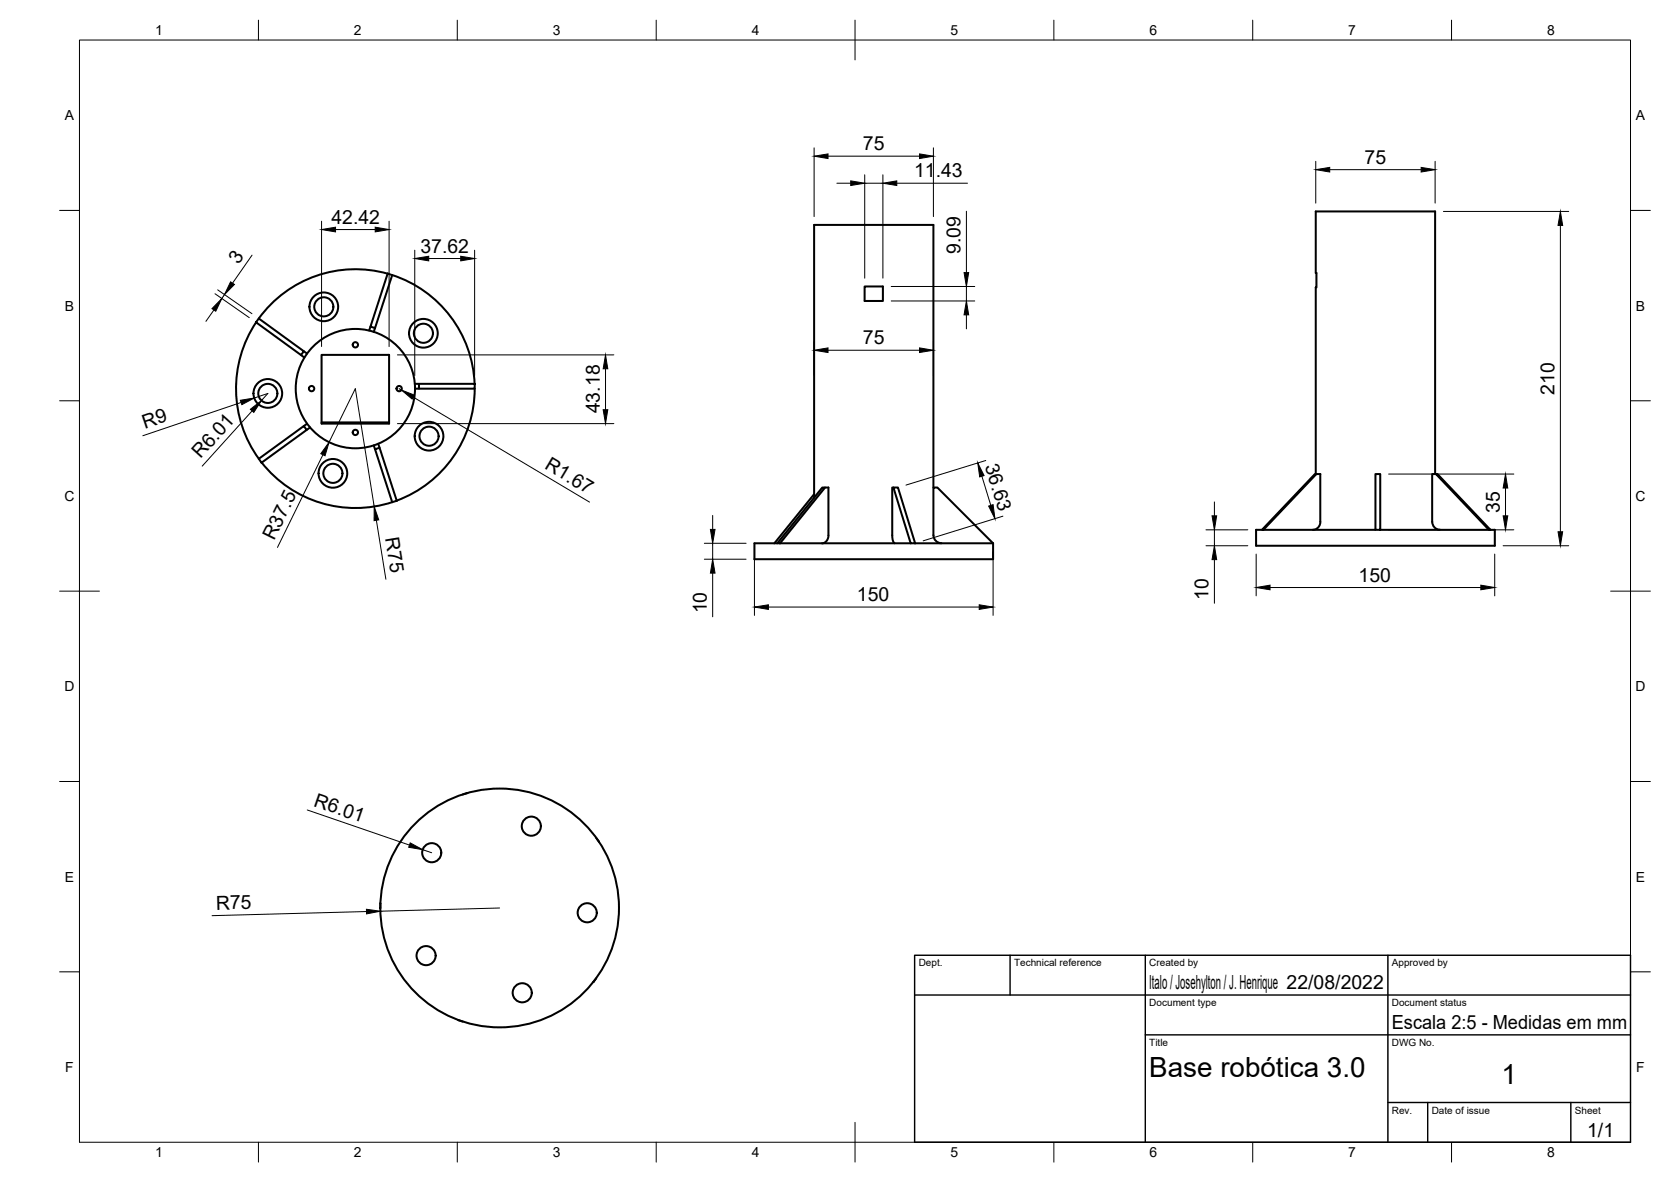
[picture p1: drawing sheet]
<svg xmlns="http://www.w3.org/2000/svg" width="420mm" height="297mm" viewBox="0 0 420 297" stroke-linecap="round" stroke-linejoin="round" font-family="sans-serif">
<!-- layer: Visible -->
<g fill="none" stroke="#000" stroke-width=".51">
<path d="M97.5 68.8l1.1 .3-4.3 13.4-1.1-.4zM97.5 68.8a30 30 0 0 0-32.4 11.2M98.6 69.1a30 30 0 0 1 20.7 27.4M217.4 72h4.6v3.6h-4.6zM64.4 81a30 30 0 0 0 .7 34.3M65.1 80l11.3 8.3-.7 .9-11.3-8.2zM75.7 89.2l.8 .7M76.4 88.3l.8 .5M80.9 89.2h16.9v17.3h-16.9zM93.2 82.1l-.4 1M94.3 82.5l-.3 .9M104.3 96.5h1"/>
<path d="M104.4 97.7h.9M105.3 96.5h14.1v1.2h-14.1zM119.4 97.7a30 30 0 0 1-19.6 28.1M65.1 115.3l11.3-8.2 .7 .9-11.3 8.3zM65.8 116.3a30 30 0 0 0 32.8 9.9M77.2 106.5l-.8 .6M78 107.4l-.9 .6M80.9 106.2h16.9M94 111.9l.3 1M94.3 112.9l1.1-.4 4.4 13.3-1.2 .4zM95.1 111.5l.3 1M330.6 119.1h.4l-13.3 14h-.4z"/>
<path d="M330.8 119.1v-46.9h.2v-3.6h-.2v-15.5h30v66M331 119.1h1v12a1.95 1.95 0 0 1-1.9 2M345.8 119.1h1.2v14h-1.2zM361.1 119.1h.3l13.4 14h-.4zM361.1 119.1h-1v12a1.99 1.99 0 0 0 1.9 2M195.4 136.5h-5.7v4h60v-4M196.1 136.5h32.9M204.7 124.2l-10 12.3M206.8 122.5h.7l-11.4 14h-.7zM207.5 122.5h.8v12a1.84 1.84 0 0 1-1.6 2M224.6 122.5h1.2l4.3 14h-1.1zM224.6 122.5h-.3l.1 12.6a1.45 1.45 0 0 0 .6 1.4"/>
<path d="M230.1 136.5h19.6M234.7 122.5v-66h-30v68.6M236.7 136.5a2.04 2.04 0 0 1-2-2v-12h1l14 14M317.3 133.1h-1.5v4h60.1v-4h-1.1M317.7 133.1h28.1M347 133.1h27.4M117.5 199.3l-1.1 .4M149.9 210.6l.7 .9M150.6 211.5h.1M95.7 227l-.1 1.2M115.2 256.4l1.2 .3M115.2 256.3v.1"/>
<path d="M149.9 245.8l-.7 1"/>
<circle cx="81.4" cy="77.1" r="2.4"/>
<circle cx="81.4" cy="77.1" r="3.6"/>
<circle cx="67.3" cy="98.9" r="2.4"/>
<circle cx="67.3" cy="98.9" r="3.6"/>
<circle cx="78.3" cy="97.7" r=".67"/>
<circle cx="89.4" cy="97.7" r="15"/>
<circle cx="89.4" cy="86.7" r=".67"/>
<circle cx="100.4" cy="97.7" r=".67"/>
<circle cx="106.5" cy="83.8" r="2.4"/>
<circle cx="106.5" cy="83.8" r="3.6"/>
<circle cx="83.7" cy="119" r="2.4"/>
<circle cx="83.7" cy="119" r="3.6"/>
<circle cx="89.4" cy="108.7" r=".67"/>
<circle cx="107.9" cy="109.6" r="2.4"/>
<circle cx="107.9" cy="109.6" r="3.6"/>
<circle cx="108.6" cy="214.3" r="2.4"/>
<circle cx="133.6" cy="207.6" r="2.4"/>
<circle cx="125.6" cy="228.2" r="30"/>
<circle cx="147.6" cy="229.4" r="2.4"/>
<circle cx="107.1" cy="240.2" r="2.4"/>
<circle cx="131.3" cy="249.5" r="2.4"/>
</g>
<!-- layer: Border -->
<g fill="none" stroke="#000" stroke-width=".25">
<path d="M20 10.1h390v276.9h-390zM65 5.1v5M115 5.1v5M165 5.1v5M215 5.1v10M265 5.1v5M315 5.1v5M365 5.1v5M15 52.9h5M410 52.9h5M15 100.7h5M410 100.7h5"/>
<path d="M15 148.6h10M405 148.6h10M15 196.4h5M410 196.4h5M15 244.2h5M410 244.2h5M65 287v5M115 287v5M165 287v5M215 282.1v9.9M265 287v5M315 287v5"/>
<path d="M365 287v5"/>
</g>
<!-- layer: TitleBlock -->
<path d="M230 240.1h180v46.9h-180zM230 250h180M254 240.1v9.9M288 240.1v46.9M349 240.1v46.9M288 260.1h122M349 277.1h61M359 277.1v9.9M395 277.1v9.9" fill="none" stroke="#000" stroke-width=".36"/>
<!-- layer: Dimensions -->
<g fill="none" stroke="#000" stroke-width=".25">
<path d="M204.7 37.2v17.2M208.2 39.3h23M234.7 37.2v17.2M80.9 55.6v31.5M84.4 57.7h9.9M97.8 55.6v31.5M210.4 46h3.5M217.4 43.9v26M217.4 46h4.6M222 43.9v26M225.5 46h17.8M243 53.1v15.4"/>
<path d="M330.8 40.5v10.5M334.3 42.6h23M360.8 40.5v10.5M362.9 53.1h31.5M392.3 56.6v77M53.8 77.9l-2 2.9M54.1 73.8l8.6 6M54.7 72.8l8.7 6M56.5 74l-.7 1M63.4 64.1l-4.9 7.1M104.3 62.9v31.5M107.8 65h8"/>
<path d="M119.3 62.9v31.5M224.1 75.6h21M224.1 72h21M243 72v3.6M243 79.1v3.5M99.9 89.2h54.4M100.4 97.7l.5 .3M103.9 99.8l44.3 26.4M152.3 92.7v10.3M204.7 85.9v8.4M208.2 88h23M234.7 85.9v8.4"/>
<path d="M60.6 101.1l-24.7 8.4M63.4 103.3l-12.6 13.8M63.9 100l3.5-1.1-1.7 1.8M81.2 114.3l-11.4 23.3M82.7 111.1l6.6-13.4 4.8 29.6M99.9 106.5h54.4M246.9 119.7l2.2 7.3M247.9 115.7l-20.1 6.2M349.1 119.1h31.5M94.6 130.8l2.4 14.8M177.1 136.5h10.5M179.2 129.5v3.5"/>
<path d="M179.2 136.5v4M189.7 138.6v16.1M249.7 138.6v16.1M252.2 129.7l-20.1 6.2M303.2 137.1h10.6M303.2 133.1h10.6M305.4 126.1v3.5M305.4 133.1v4M315.8 139.2v10.5M349.1 133.1h31.5M375.8 139.2v10.5M378 137.1h16.4"/>
<path d="M378.5 122.6v7M177.1 140.5h10.5M179.2 144v11M193.2 152.6h53M305.4 140.6v11M319.3 147.6h53M77.3 203.5l25.7 8.9M106.3 213.5l2.2 .8M92.1 229.1l-38.8 1M125.6 228.2l-29.9 .8"/>
</g>
<g fill="#000" stroke="#000" stroke-width=".25">
<path d="M204.7 39.3l3.5-.6v1.1zM231.2 38.7l3.5 .6-3.5 .5zM80.9 57.7l3.5-.6v1.2zM94.3 57.1l3.5 .6-3.5 .6zM213.9 45.5l3.5 .5-3.5 .6zM222 46l3.5-.5v1.1zM330.8 42.6l3.5-.5v1.1zM357.3 42.1l3.5 .5-3.5 .6zM392.3 53.1l.6 3.5h-1.1zM55.8 75l-1.5 3.2-1-.6zM58 70.8l.9 .7-2.4 2.5zM104.3 65l3.5-.6v1.2z"/>
<path d="M115.8 64.4l3.5 .6-3.5 .6zM243 75.6l.6 3.5h-1.2zM242.4 68.5h1.2l-.6 3.5zM100.9 98l3.3 1.3-.6 1zM152.3 89.2l.5 3.5h-1.1zM204.7 88l3.5-.6v1.2zM231.2 87.4l3.5 .6-3.5 .6zM60.4 100.6l3.5-.6-3.1 1.7zM62.9 102.9l2.8-2.2-1.9 2.9zM82.7 111.1l-1 3.4-1-.5zM151.7 103h1.1l-.5 3.5zM245.9 116.3l1.5 3.2-1.1 .4z"/>
<path d="M94.1 127.3l1.1 3.3-1.1 .2zM178.6 133h1.2l-.6 3.5zM248.6 127.2l1.1-.4 .5 3.6zM304.8 129.6h1.1l-.5 3.5zM378.5 119.1l.6 3.5h-1.1zM378 129.6h1.1l-.6 3.5zM391.8 133.6h1.1l-.6 3.5zM179.2 140.5l.6 3.5h-1.2zM189.7 152.6l3.5-.6v1.1zM246.2 152l3.5 .6-3.5 .5zM305.4 137.1l.5 3.5h-1.1zM315.8 147.6l3.5-.5v1.1z"/>
<path d="M372.3 147.1l3.5 .5-3.5 .6zM103.1 211.8l3.2 1.7-3.5-.6zM92.1 228.5l3.6 .5-3.5 .7z"/>
</g>
<g font-size="7">
<text x="289" y="270.6">Base robótica 3.0</text>
<text x="377.5" y="272.3">1</text>
</g>
<g font-size="4.9">
<text x="217" y="37.8">75</text>
<text x="343.1" y="41.2">75</text>
<text x="229.8" y="44.6">11.43</text>
<text x="83.3" y="56.3">42.42</text>
<text x="105.7" y="63.5">37.62</text>
<text x="241.5" y="63.8" transform="rotate(-90 241.5 63.8)">9.09</text>
<text x="59.9" y="66.5" transform="rotate(-55 59.9 66.5)">3</text>
<text x="217" y="86.6">75</text>
<text x="390.9" y="99.2" transform="rotate(-90 390.9 99.2)">210</text>
<text x="36.4" y="107.8" transform="rotate(-19 36.4 107.8)">R9</text>
<text x="150.8" y="103.9" transform="rotate(-90 150.8 103.9)">43.18</text>
<text x="50.4" y="115.4" transform="rotate(-48 50.4 115.4)">R6.01</text>
<text x="136.8" y="117.7" transform="rotate(31 136.8 117.7)">R1.67</text>
<text x="247.6" y="117.1" transform="rotate(73 247.6 117.1)">36.63</text>
<text x="377.1" y="128.9" transform="rotate(-90 377.1 128.9)">35</text>
<text x="68.9" y="136" transform="rotate(-64 68.9 136)">R37.5</text>
<text x="96.9" y="135.3" transform="rotate(81 96.9 135.3)">R75</text>
<text x="341.6" y="146.2">150</text>
<text x="177.7" y="154.1" transform="rotate(-90 177.7 154.1)">10</text>
<text x="215.5" y="151.1">150</text>
<text x="303.9" y="150.7" transform="rotate(-90 303.9 150.7)">10</text>
<text x="78.7" y="202.5" transform="rotate(19 78.7 202.5)">R6.01</text>
<text x="54.3" y="228.6" transform="rotate(-1 54.3 228.6)">R75</text>
<text x="289" y="248.5">Italo / Josehylton / J. Henrique 22/08/2022</text>
<text x="350" y="258.6">Escala 2:5 - Medidas em mm</text>
<text x="399.1" y="285.7">1/1</text>
</g>
<g font-size="3.5">
<text x="39" y="8.8">1</text>
<text x="89" y="8.8">2</text>
<text x="139" y="8.8">3</text>
<text x="189" y="8.8">4</text>
<text x="239" y="8.8">5</text>
<text x="289" y="8.8">6</text>
<text x="339" y="8.8">7</text>
<text x="389" y="8.8">8</text>
<text x="16.3" y="30.2">A</text>
<text x="411.3" y="30.2">A</text>
<text x="16.3" y="78">B</text>
<text x="411.3" y="78">B</text>
<text x="16.2" y="125.9">C</text>
<text x="411.2" y="125.9">C</text>
<text x="16.2" y="173.7">D</text>
<text x="411.2" y="173.7">D</text>
<text x="16.3" y="221.6">E</text>
<text x="411.3" y="221.6">E</text>
<text x="16.4" y="269.4">F</text>
<text x="411.4" y="269.4">F</text>
<text x="39" y="290.8">1</text>
<text x="89" y="290.8">2</text>
<text x="139" y="290.8">3</text>
<text x="189" y="290.8">4</text>
<text x="239" y="290.8">5</text>
<text x="289" y="290.8">6</text>
<text x="339" y="290.8">7</text>
<text x="389" y="290.8">8</text>
</g>
<g font-size="2.5">
<text x="231" y="242.9">Dept.</text>
<text x="255" y="242.9">Technical reference</text>
<text x="289" y="242.9">Created by</text>
<text x="350" y="242.9">Approved by</text>
<text x="289" y="252.8">Document type</text>
<text x="350" y="252.8">Document status</text>
<text x="289" y="262.9">Title</text>
<text x="350" y="262.9">DWG No.</text>
<text x="350" y="279.9">Rev.</text>
<text x="360" y="279.9">Date of issue</text>
<text x="396" y="279.9">Sheet</text>
</g>
</svg>
